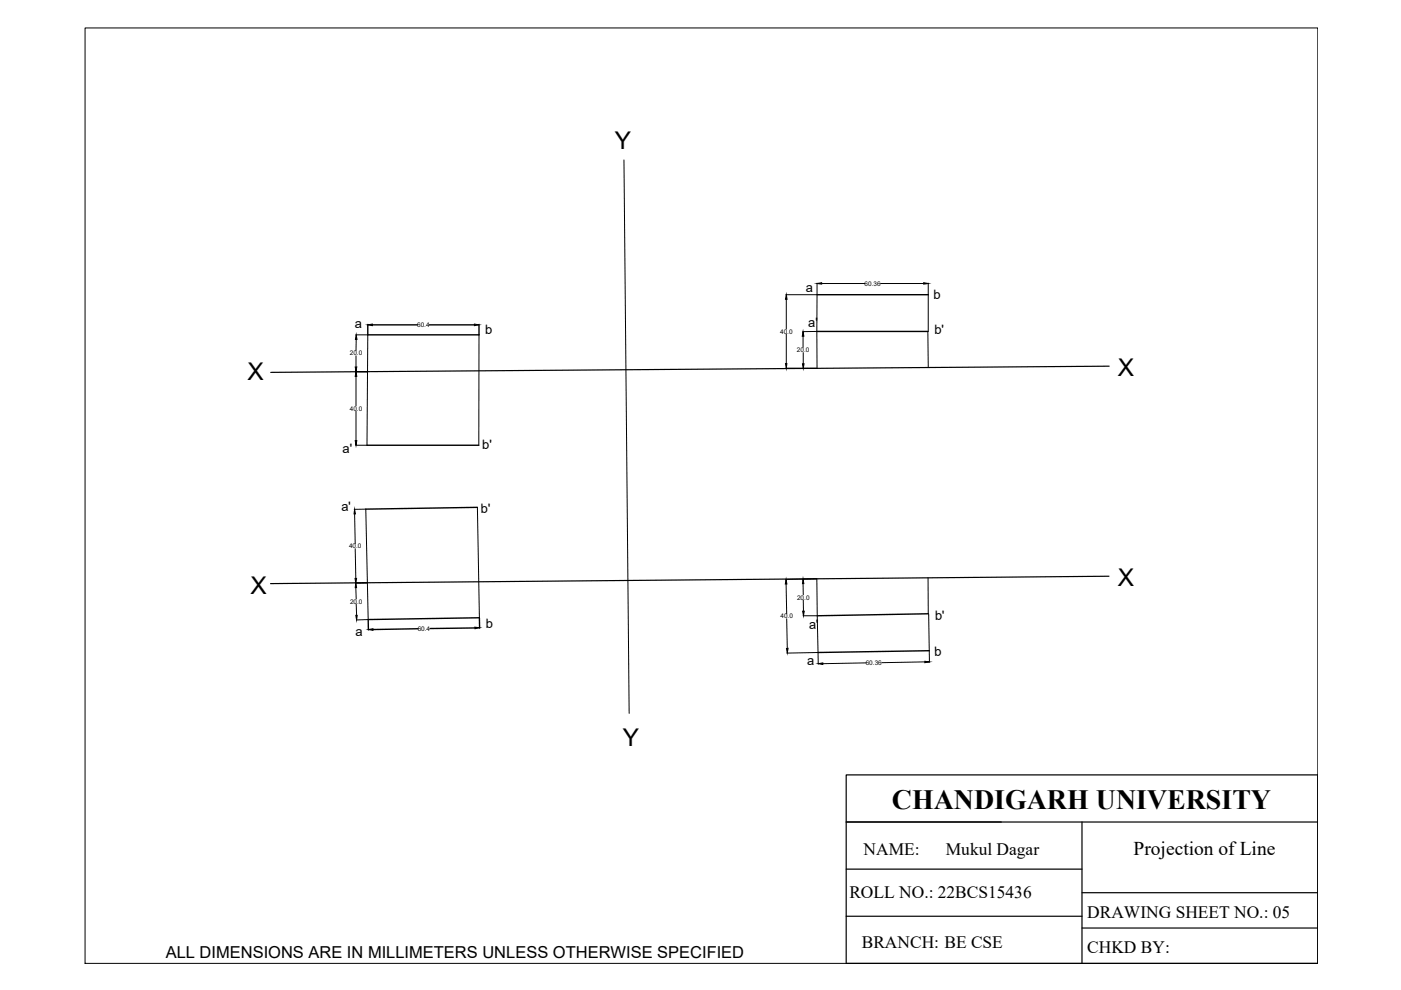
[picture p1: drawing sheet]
<svg xmlns="http://www.w3.org/2000/svg" width="297mm" height="210mm" viewBox="0 0 297 210" stroke-linecap="round" stroke-linejoin="round" font-family="sans-serif">
<!-- layer: thick continuous -->
<path d="M235.2 77.6l-177.8 1.4M235.1 122.2l-177.7 1.5" fill="none" stroke="#000" stroke-width=".25"/>
<g fill="none" stroke="#000" stroke-width=".21">
<path d="M18 5.9h261.4v198.4h-261.4zM132.3 33.9l1.1 117.4M75.4 78.8h2.5h-2.5M75.4 71h2.6l-.2 23.4M75.5 75.4v2.4M75.5 79.8v6.3M75.5 72v2.3M101.6 71l-.1 23.4M166.6 62.5h6.6v15.6h-3M166.6 78.1h6.6M166.7 63.5v6.3M166.7 70.8v6.3"/>
<path d="M170.3 71.3v2.4M170.3 74.8v2.3M173.1 70.3h-2.9M173.2 60v2.4M174.2 60.1h9.1M186.7 60.1h9.1M196.7 70.3l.1 7.6M196.8 60v10.3M75.4 94.4h2.5M75.5 87.2v6.2M75.2 109l.1 6.3M75.3 116.3l.1 6.3"/>
<path d="M77.6 108l.5 23.4h-2.5M77.6 108h-2.5M101.2 107.6l.4 23.4M75.4 124.6l.1 2.4M75.5 128.1l.1 2.4M77.9 123.6h-2.5M166.7 123.8l.1 6.3M166.8 131.2l.1 6.3M170.3 130.6h2.9M170.3 123.7v2.4M170.3 127.2v2.4M173.1 122.7l-6.5 .2"/>
<path d="M173.2 122.7l.2 15.6M173.2 122.7l-3 .1M173.4 138.3l-6.6 .2M173.4 138.3l.1 2.5M196.8 122.5v7.6M196.9 130.1l.2 10.3M183.6 140.5l-9.1 .2M196.1 140.3l-9.2 .2"/>
</g>
<g fill="none" stroke="#000" stroke-width=".3">
<path d="M78 68.8v2.2h23.6v-2.2M79 68.9h9.5M91.1 68.9h9.5M173.2 70.3h23.5M173.2 62.5h23.6M77.8 94.4h23.7M101.2 107.6l-23.6 .4M78.1 131.4v2.2M88.6 133.3l-9.5 .2M100.7 133.1l-9.5 .2M101.6 131l-23.5 .4M101.6 131l.1 2.2"/>
<path d="M196.8 130.1l-23.5 .5M197 138l-23.6 .3"/>
</g>
<g fill="#000" stroke="#000" stroke-width=".21">
<path d="M173.2 60.1l1-.2v.3zM195.8 59.9l1 .2-1 .1zM75.3 77.8h.3l-.1 1zM75.5 78.8l.1 1h-.3zM75.5 71l.2 1h-.3zM78 68.9l1-.2v.3zM100.6 68.7l1 .2-1 .1zM166.7 62.5l.2 1h-.4zM166.5 77.1h.3l-.1 1zM170.3 70.3l.1 1h-.3zM170.1 77.1h.4l-.2 1zM75.3 93.4h.3l-.1 1z"/>
<path d="M75.2 108l.2 1h-.3zM75.4 123.6l.2 1h-.3zM75.3 122.6h.3l-.2 1zM75.4 130.5h.3l-.1 .9zM78.1 133.5l1-.2v.3zM100.7 133l1 .1-1 .2zM166.7 122.9l.1 .9h-.3zM166.8 137.5h.3l-.2 .9zM170.3 122.8l.1 .9h-.3zM170.2 129.6h.3l-.2 1zM173.5 140.7l1-.2v.4zM196.1 140.2l1 .1-1 .2z"/>
</g>
<!-- layer: 0 -->
<path d="M179.4 164.3h100v40h-100zM179.4 174.3h100M229.4 174.3v30M179.4 194.3h50M179.4 184.3h50M229.4 189.3h50M229.4 196.8h50" fill="none" stroke="#000" stroke-width=".25"/>
<text font-size="5.9" x="189.1" y="171.5">CHANDIGARH UNIVERSITY</text>
<g font-size="5.2">
<text x="130.3" y="31.5">Y</text>
<text x="52.5" y="80.6">X</text>
<text x="237" y="79.8">X</text>
<text x="53.1" y="125.9">X</text>
<text x="237" y="124.3">X</text>
<text x="132" y="158.2">Y</text>
</g>
<text font-size="4.1" x="240.3" y="181.4">Projection of Line</text>
<g font-size="3.7">
<text x="183.1" y="181.3">NAME:</text>
<text x="200.5" y="181.3">Mukul Dagar</text>
<text x="180.1" y="190.5">ROLL NO.: 22BCS15436</text>
<text x="230.5" y="194.7">DRAWING SHEET NO.: 05</text>
<text x="182.7" y="201.1">BRANCH: BE CSE</text>
<text x="230.5" y="202.1">CHKD BY:</text>
</g>
<text font-size="3.5" x="35.1" y="203.2">ALL DIMENSIONS ARE IN MILLIMETERS UNLESS OTHERWISE SPECIFIED</text>
<g font-size="2.8">
<text x="170.9" y="61.8">a</text>
<text x="197.9" y="63.3">b</text>
<text x="75.2" y="69.6">a</text>
<text x="102.9" y="70.8">b</text>
<text x="171.4" y="69.4">a'</text>
<text x="198.1" y="70.9">b'</text>
<text x="72.6" y="96">a'</text>
<text x="102.2" y="95.2">b'</text>
<text x="72.4" y="108.4" transform="rotate(-1 72.4 108.4)">a'</text>
<text x="101.9" y="108.7" transform="rotate(-1 101.9 108.7)">b'</text>
<text x="198.2" y="131.4" transform="rotate(-1 198.2 131.4)">b'</text>
<text x="75.4" y="134.8">a</text>
<text x="103" y="133.1">b</text>
<text x="171.5" y="133.4" transform="rotate(-1 171.5 133.4)">a'</text>
<text x="171.1" y="140.9">a</text>
<text x="198.2" y="139" transform="rotate(-2 198.2 139)">b</text>
</g>
<g font-size="1.4">
<text x="183.3" y="60.6">60.36</text>
<text x="88.4" y="69.3">60.4</text>
<text x="165.4" y="70.7">40.0</text>
<text x="74.2" y="75.4">20.0</text>
<text x="169" y="74.7">20.0</text>
<text x="74.2" y="87.1">40.0</text>
<text x="74" y="116.3">40.0</text>
<text x="74.2" y="128">20.0</text>
<text x="165.5" y="131.1">40.0</text>
<text x="169" y="127.1">20.0</text>
<text x="88.6" y="133.8">60.4</text>
<text x="183.6" y="141">60.36</text>
</g>
</svg>
